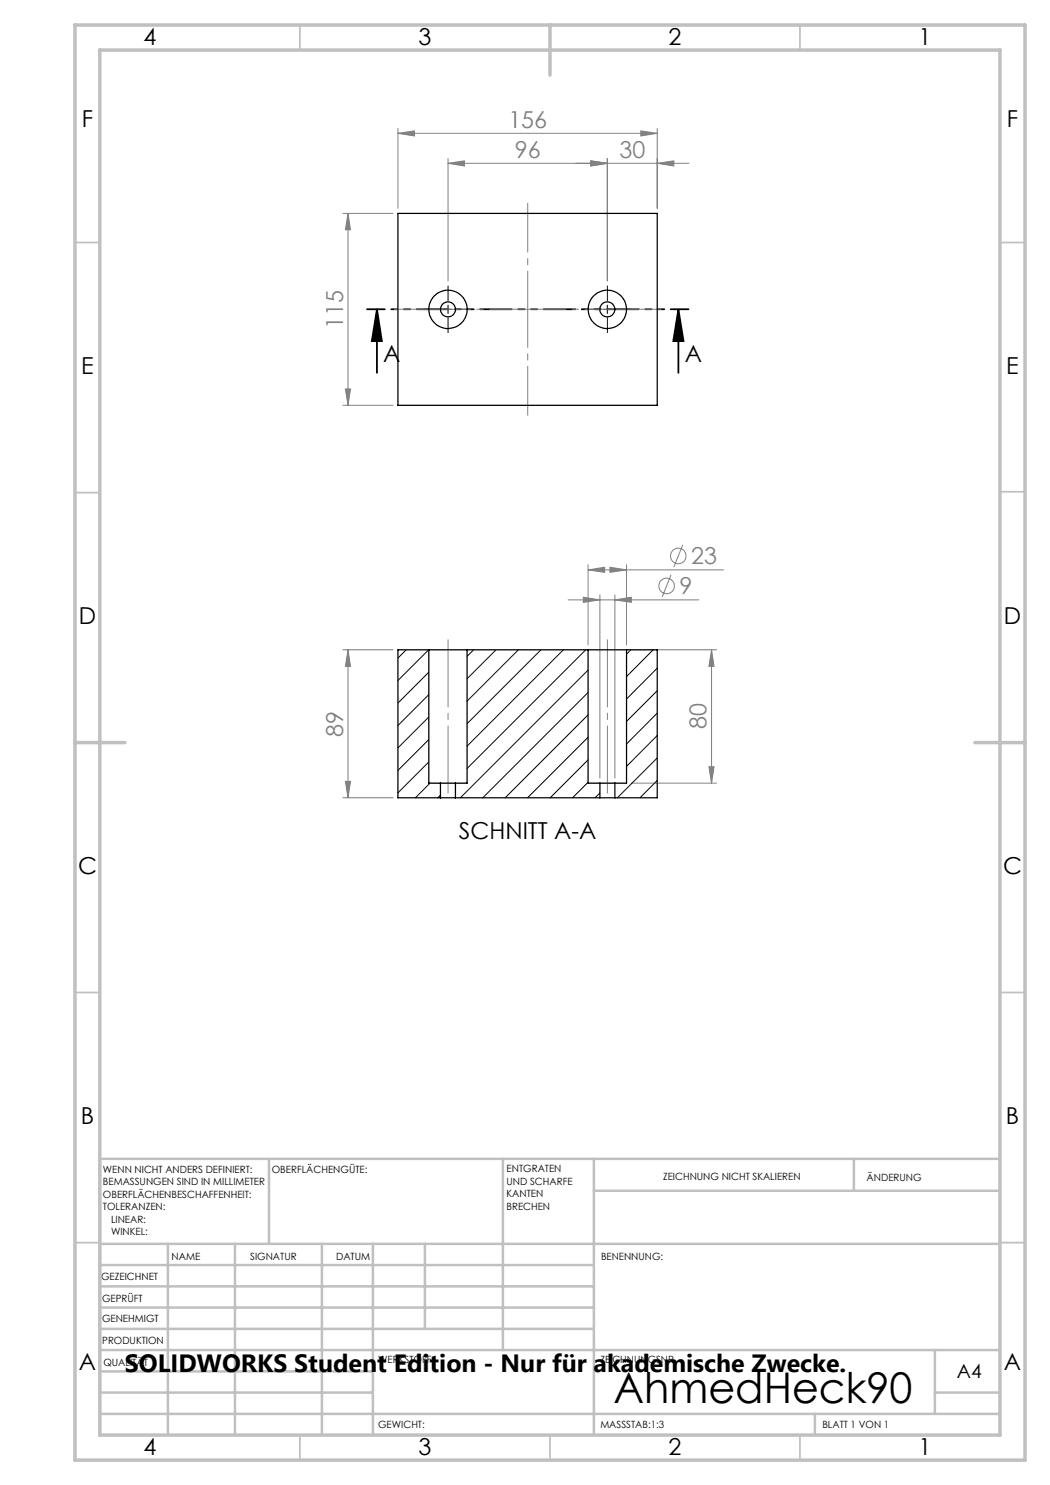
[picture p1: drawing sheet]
<svg xmlns="http://www.w3.org/2000/svg" width="210mm" height="297mm" viewBox="0 0 210 297" stroke-linecap="round" stroke-linejoin="round" font-family="sans-serif">
<g fill="none" stroke="#808080" stroke-width=".2">
<path d="M79.6 26.7l3.3-.5v1zM79.6 25.7v16M79.6 26.7h51.8M89.6 32.7l3.3-.5v1zM89.6 31.7v24.5M118.1 32.2l3.4 .5-3.4 .5zM121.5 31.7v24.5M128.2 26.2l3.2 .5-3.2 .5zM131.4 32.7l3.4-.5v1zM131.4 25.7v16M137.8 32.7h-48.2M68.6 42.7h10"/>
<path d="M69.6 42.7l.5 3.3h-1zM69.6 42.7v38.4M69.1 77.8h1l-.5 3.3zM68.6 81.1h10M113.6 120h26.2M116.7 119.4l3.3 .6-3.3 .5zM117.6 114l3.3-.6v1.1zM117.6 113v16M117.6 114h27.1M120 119v36.6M122 113.4l3.3 .6-3.3 .5zM123 120l3.3-.6v1.1z"/>
<path d="M123 119v36.6M125.3 113v16M134.2 115l-1.8 4.4M136.6 109l-1.8 4.4M68.6 130h10M69.6 130l.5 3.3h-1zM69.6 130v29.6M126.3 130h17M142.3 130l.5 3.3h-1zM142.3 130v26.6M68.6 159.6h10M69.1 156.3h1l-.5 3.3z"/>
<path d="M126.3 156.6h17M141.8 153.3h1l-.5 3.3z"/>
<circle cx="133.3" cy="117.2" r="1.56"/>
<circle cx="135.6" cy="111.2" r="1.55"/>
</g>
<path d="M75.4 61.9l1 6.3h-2zM75.4 61.9v12.7M135.7 61.9l1 6.3h-2zM135.7 61.9v12.7" fill="none" stroke="#000" stroke-width=".35"/>
<path d="M87.9 61.9h-3M89.6 60.2v-3M89.6 63.5v3M91.3 61.9h3M119.8 61.9h-3M121.5 60.2v-3M121.5 63.5v3M123.1 61.9h3" fill="none" stroke="#000" stroke-width=".2" stroke-dasharray="15.2 1.3 1.3 1.3"/>
<path d="M88.8 61.9h1.6M89.6 61v1.7M120.6 61.9h1.7M121.5 61v1.7" fill="none" stroke="#000" stroke-width=".2"/>
<path d="M137.7 61.9h-64.3" fill="none" stroke="#000" stroke-width=".35" stroke-dasharray="6.3 1.3 1.3 1.3 1.3 1.3" stroke-dashoffset="2.8"/>
<path d="M77.6 61.9h55.9" fill="none" stroke="#808080" stroke-width=".2" stroke-dasharray="15.2 1.3 1.3 1.3" stroke-dashoffset="-1.3"/>
<path d="M105.5 83.1v-42.4" fill="none" stroke="#808080" stroke-width=".2" stroke-dasharray="15.2 1.3 1.3 1.3" stroke-dashoffset="5.5"/>
<path d="M89.6 128v30.6M121.5 128v30.6" fill="none" stroke="#808080" stroke-width=".2" stroke-dasharray="15.2 1.3 1.3 1.3" stroke-dashoffset="1.8"/>
<g fill="none" stroke="#c0c0c0" stroke-width=".35">
<path d="M60 5v5M160 5v5M15 48.5h5M200 48.5h5M15 98.5h5M200 98.4h5M15 198.5h5M200 198.5h5M15 248.5h5M200 248.5h5M60 287v5M110 287v5"/>
<path d="M160 287v5"/>
</g>
<g fill="none" stroke="#c0c0c0" stroke-width=".5">
<path d="M53.8 231.8v17M100.6 231.8v38.2M118.8 231.8v55.2M118.8 238.2h81.2M170.8 231.8v6.4M200 231.8h-180v55.2M20 248.8h180M20 257.3h98.8M20 253h98.8M33.6 248.8v38.2M47 248.8v38.2M64.4 248.8v38.2"/>
<path d="M74.6 248.8v38.2M85 248.8v17M20 265.8h98.8M20 261.5h98.8M20 278.5h54.6M20 274.3h54.6M20 270h180M187 278.5h13M187 270v12.8M20 282.8h180M163 282.8v4.2"/>
</g>
<path d="M15 5h190v287h-190zM20 10h180v277h-180zM110 5v10M15 148.5h10M195 148.5h10" fill="none" stroke="#c0c0c0" stroke-width=".7"/>
<path d="M135.7 61.9l1 6.3h-2zM75.4 61.9l1 6.3h-2z" fill="#000"/>
<g fill="#808080">
<path d="M128.2 26.2l3.2 .5-3.2 .5zM79.6 26.7l3.3-.5v1zM131.4 32.7l3.4-.5v1zM118.1 32.2l3.4 .5-3.4 .5z"/>
<path d="M89.6 32.7l3.3-.5v1zM118.1 32.2l3.4 .5-3.4 .5z"/>
<path d="M69.6 42.7l.5 3.3h-1zM69.1 77.8h1l-.5 3.3zM69.6 130l.5 3.3h-1zM69.1 156.3h1l-.5 3.3zM142.3 130l.5 3.3h-1zM141.8 153.3h1l-.5 3.3z"/>
<path d="M116.7 119.4l3.3 .6-3.3 .5zM123 120l3.3-.6v1.1z"/>
<path d="M117.6 114l3.3-.6v1.1zM122 113.4l3.3 .6-3.3 .5z"/>
</g>
<g fill="none" stroke="#000" stroke-width=".25">
<path d="M79.6 42.7h51.8v38.4h-51.8zM85.8 130h7.6M85.8 130h-6.2v29.6h8.5M85.8 130v26.6h2.3M93.4 130v26.6h-2.3M93.4 130h24.2M117.6 130h7.7M117.6 130v26.6h2.4M125.3 130h6.1v29.6h-8.4M125.3 130v26.6h-2.3M88.1 156.6h3M88.1 159.6h3"/>
<path d="M88.1 156.6v3M91.1 159.6h28.9M91.1 156.6v3M120 156.6h3M120 159.6h3M120 156.6v3M123 156.6v3"/>
<circle cx="89.6" cy="61.9" r="3.8"/>
<circle cx="89.6" cy="61.9" r="1.5"/>
<circle cx="121.5" cy="61.9" r="3.8"/>
<circle cx="121.5" cy="61.9" r="1.51"/>
</g>
<g fill="none" stroke="#000" stroke-width=".2">
<path d="M81.2 130l-1.6 1.6M85.7 130l-6.1 6.1M85.8 138.9l-6.2 6.2M85.8 134.4l-6.2 6.2M94.7 130l-1.3 1.3M99.2 130l-5.8 5.7M103.7 130l-10.3 10.2M108.2 130l-14.8 14.7M112.7 130l-19.3 19.2M117.2 130l-23.8 23.7M117.6 134l-25.5 25.6M117.6 138.5l-21 21.1"/>
<path d="M126.2 130l-.9 .8M130.6 130l-5.3 5.3M131.4 133.6l-6.1 6.2M131.4 138.1l-6.1 6.2M85.8 143.4l-6.2 6.2M85.8 147.9l-6.2 6.2M85.8 152.4l-6.2 6.2M86 156.6l-2.9 3M88.1 159l-.5 .6M117.6 143l-16.6 16.6M117.6 147.5l-12.1 12.1M117.6 152l-7.6 7.6"/>
<path d="M117.6 156.5l-3.1 3.1M120 158.6l-1 1M131.4 142.6l-6.1 6.2M131.4 147.1l-6.1 6.2M131.4 151.6l-7.9 8M131.4 156.1l-3.4 3.5"/>
</g>
<text font-size="8.5" x="122.7" y="280.6">AhmedHeck90</text>
<text font-size="5" x="25" y="274.4">SOLIDWORKS Student Edition - Nur für akademische Zwecke.</text>
<g font-size="4.7">
<text x="28.7" y="9">4</text>
<text x="83.7" y="9">3</text>
<text x="133.7" y="9">2</text>
<text x="183.7" y="9">1</text>
<text x="16.4" y="25.5">F</text>
<text x="201.4" y="25.5">F</text>
<text x="16.3" y="74.7">E</text>
<text x="76.7" y="72.4">A</text>
<text x="137" y="72.4">A</text>
<text x="201.3" y="74.8">E</text>
<text x="15.8" y="124.7">D</text>
<text x="200.8" y="124.7">D</text>
<text x="91.8" y="167.8">SCHNITT A-A</text>
<text x="15.6" y="174.7">C</text>
<text x="200.6" y="174.7">C</text>
<text x="16.2" y="224.7">B</text>
<text x="201.2" y="224.7">B</text>
<text x="15.8" y="274">A</text>
<text x="200.8" y="274">A</text>
<text x="28.7" y="291">4</text>
<text x="83.7" y="291">3</text>
<text x="133.7" y="291">2</text>
<text x="183.7" y="291">1</text>
</g>
<g font-size="4.7" fill="#808080">
<text x="101.7" y="25.6">156</text>
<text x="103" y="31.6">96</text>
<text x="123.9" y="31.6">30</text>
<text x="68.6" y="65.7" transform="rotate(-90 68.6 65.7)">115</text>
<text x="138.2" y="112.9">23</text>
<text x="135.9" y="118.9">9</text>
<text x="68.6" y="147.3" transform="rotate(-90 68.6 147.3)">89</text>
<text x="141.3" y="145.9" transform="rotate(-90 141.3 145.9)">80</text>
</g>
<text font-size="3.9" x="191.4" y="275.6">A4</text>
<g font-size="2">
<text x="20.6" y="234.6">WENN NICHT ANDERS DEFINIERT:</text>
<text x="20.6" y="237.1">BEMASSUNGEN SIND IN MILLIMETER</text>
<text x="20.6" y="239.6">OBERFLÄCHENBESCHAFFENHEIT:</text>
<text x="54.4" y="234.6">OBERFLÄCHENGÜTE:</text>
<text x="101.3" y="234.5">ENTGRATEN</text>
<text x="101.3" y="237">UND SCHARFE</text>
<text x="101.3" y="239.5">KANTEN</text>
<text x="132.6" y="236">ZEICHNUNG NICHT SKALIEREN</text>
<text x="173.3" y="236.2">ÄNDERUNG</text>
<text x="20.6" y="242.1">TOLERANZEN:</text>
<text x="22.2" y="244.6">LINEAR:</text>
<text x="101.3" y="242">BRECHEN</text>
<text x="22.2" y="247.1">WINKEL:</text>
<text x="34.3" y="252">NAME</text>
<text x="50" y="251.9">SIGNATUR</text>
<text x="67.2" y="251.9">DATUM</text>
<text x="120.2" y="251.9">BENENNUNG:</text>
<text x="20.2" y="256.1">GEZEICHNET</text>
<text x="20.4" y="260.3">GEPRÜFT</text>
<text x="20.4" y="264.4">GENEHMIGT</text>
<text x="20.5" y="268.8">PRODUKTION</text>
<text x="20.7" y="273.1">QUALITÄT</text>
<text x="75.6" y="272.5">WERKSTOFF:</text>
<text x="120.1" y="272.5">ZEICHNUNGSNR.</text>
<text x="75.6" y="285.5">GEWICHT:</text>
<text x="120.1" y="285.6">MASSSTAB:1:3</text>
<text x="164.5" y="285.6">BLATT 1 VON 1</text>
</g>
</svg>
